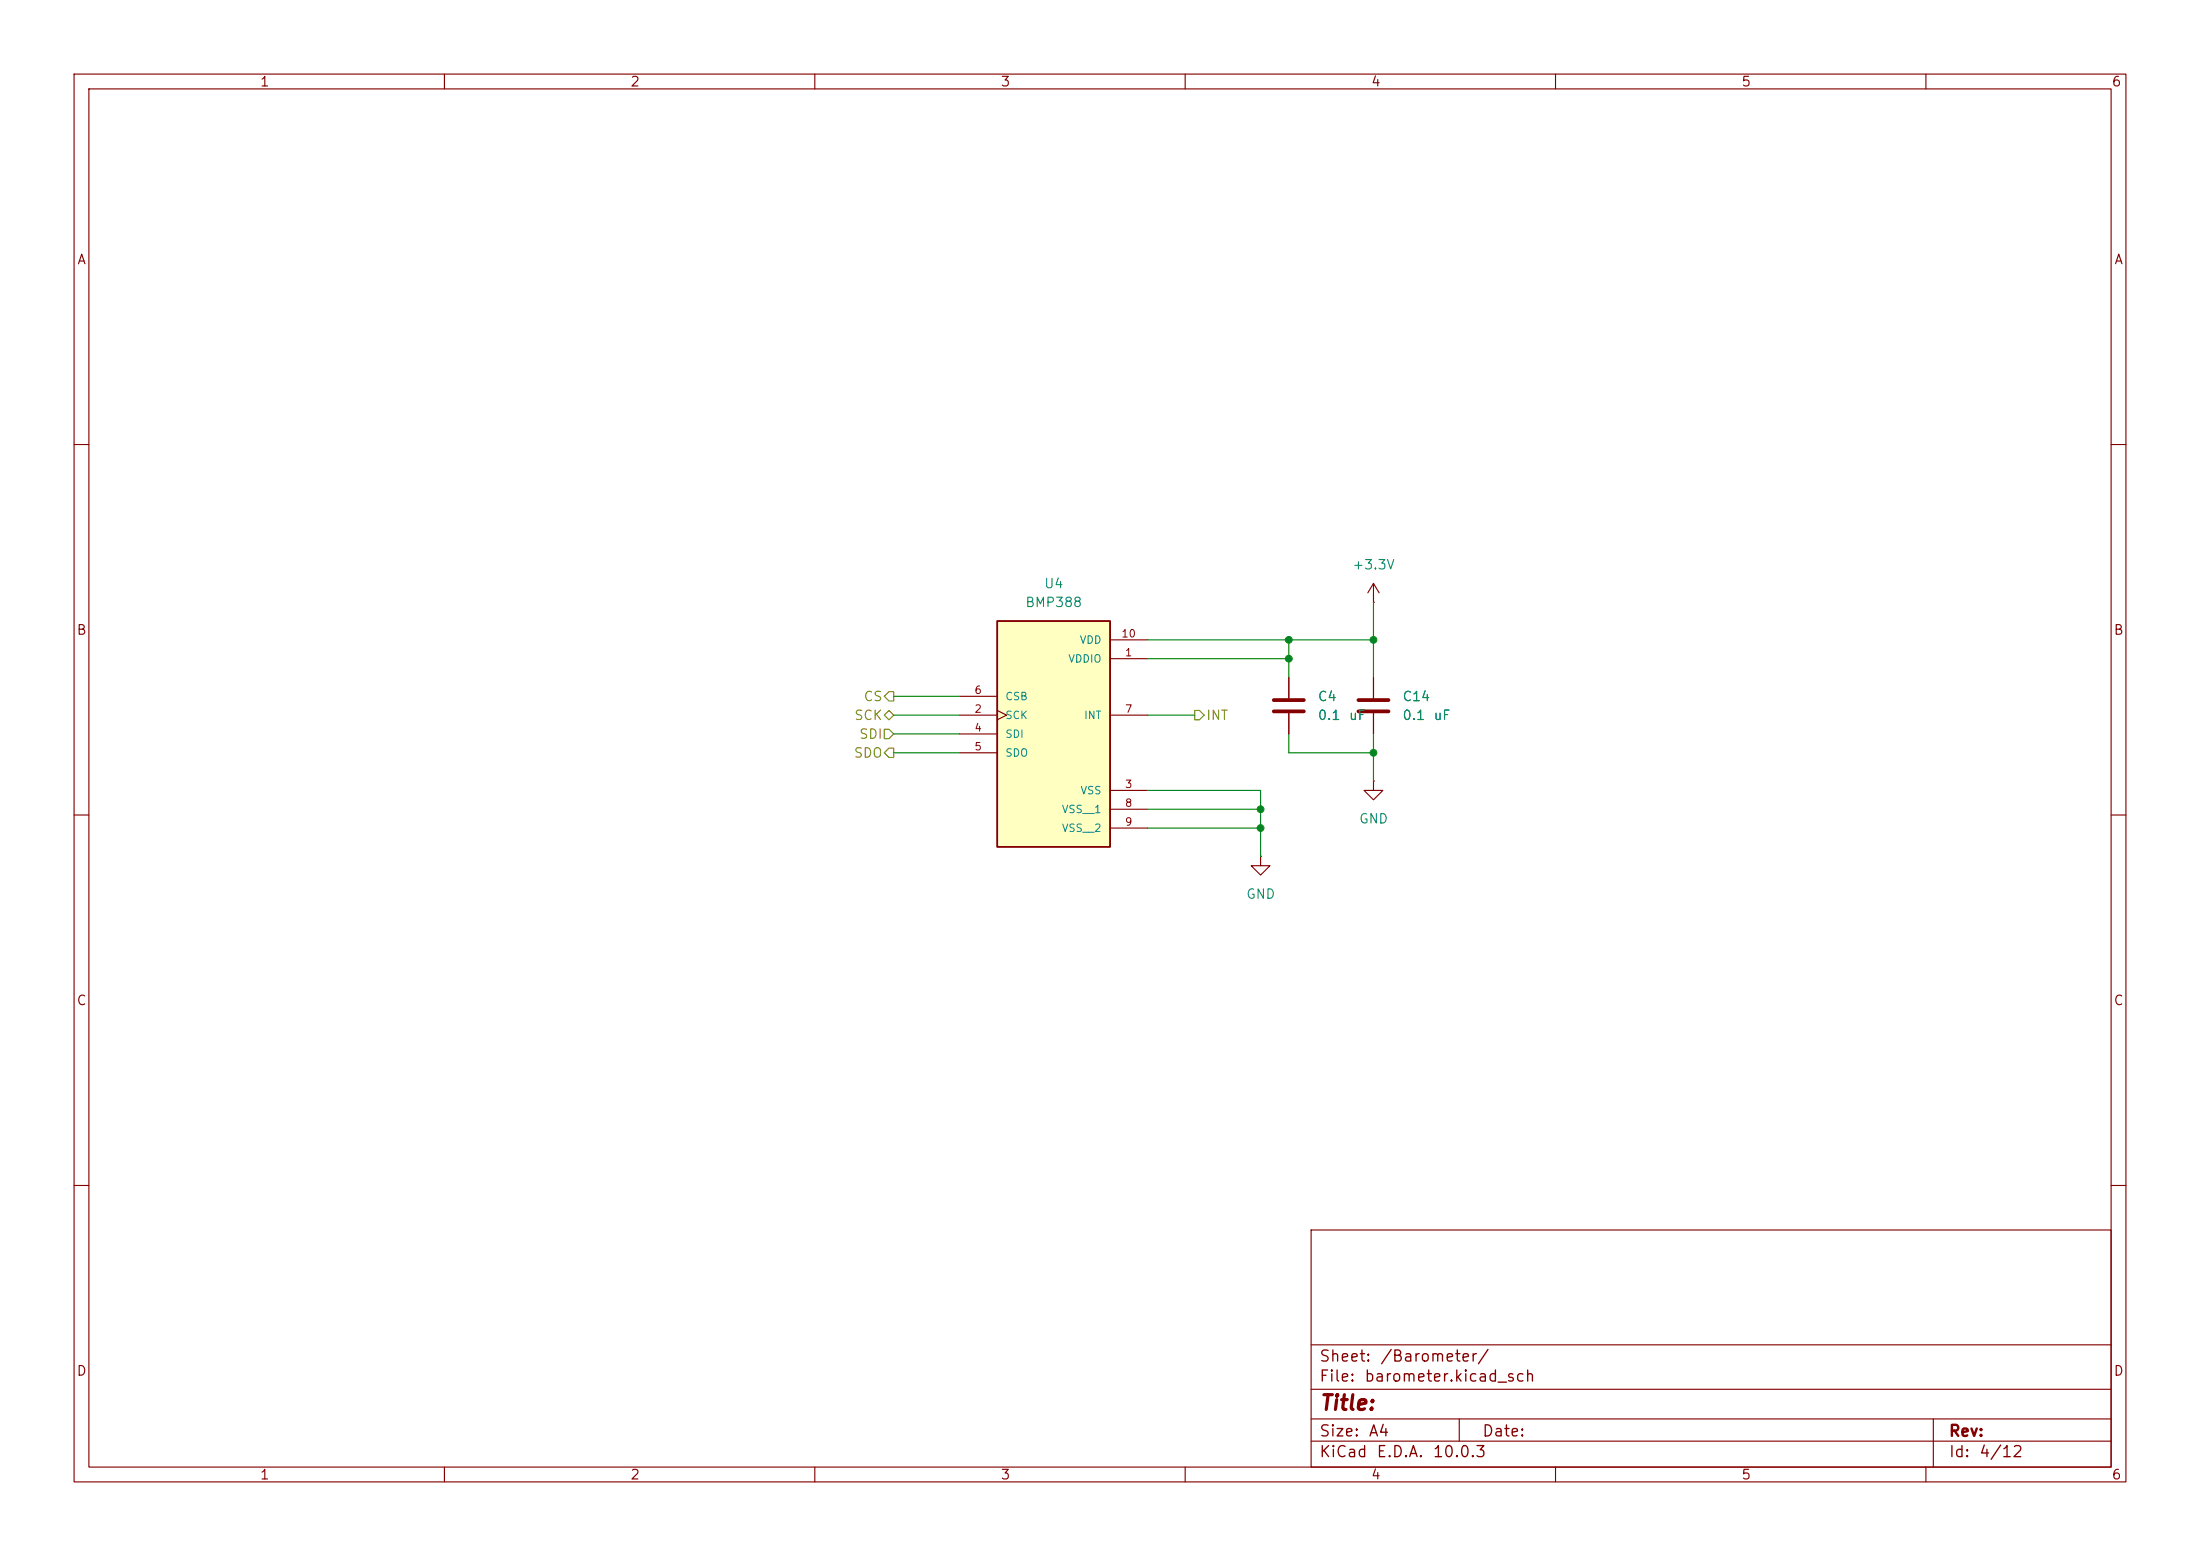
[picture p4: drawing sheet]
(kicad_sch
 (version 20260306)
 (generator "eeschema")
 (generator_version "10.0")
 (paper "A4")
 (lib_symbols
  (symbol "BMP388:BMP388"
   (pin_names
    (offset 1.016)) (exclude_from_sim no) (in_bom yes) (on_board yes)
   (in_pos_files yes)
   (duplicate_pin_numbers_are_jumpers no)
   (property "Reference" "U" (at -7.6281 12.7162 0) (show_name no) (do_not_autoplace no) (effects (font (size 1.27 1.27)) (justify left bottom)))
   (property "Value" "BMP388" (at -7.6268 -20.3336 0) (show_name no) (do_not_autoplace no) (effects (font (size 1.27 1.27)) (justify left bottom)))
   (property "Footprint" "BMP388:XDCR_BMP388" (at 0 0 0) (show_name no) (do_not_autoplace no) (hide yes) (effects (font (size 1.27 1.27)) (justify bottom)))
   (property "Datasheet" "" (at 0 0 0) (show_name no) (do_not_autoplace no) (hide yes) (effects (font (size 1.27 1.27))))
   (property "Description" "" (at 0 0 0) (show_name no) (do_not_autoplace no) (hide yes) (effects (font (size 1.27 1.27))))
   (property "MAXIMUM_PACKAGE_HEIGHT" "0.8 mm" (at 0 0 0) (show_name no) (do_not_autoplace no) (hide yes) (effects (font (size 1.27 1.27)) (justify bottom)))
   (property "CREATOR" "KARTHIK" (at 0 0 0) (show_name no) (do_not_autoplace no) (hide yes) (effects (font (size 1.27 1.27)) (justify bottom)))
   (property "STANDARD" "Manufacturer Recommendations" (at 0 0 0) (show_name no) (do_not_autoplace no) (hide yes) (effects (font (size 1.27 1.27)) (justify bottom)))
   (property "PARTREV" "1.7" (at 0 0 0) (show_name no) (do_not_autoplace no) (hide yes) (effects (font (size 1.27 1.27)) (justify bottom)))
   (property "MANUFACTURER" "Bosch Sensortec" (at 0 0 0) (show_name no) (do_not_autoplace no) (hide yes) (effects (font (size 1.27 1.27)) (justify bottom)))
   (property "SNAPEDA_PN" "BMP388" (at 0 0 0) (show_name no) (do_not_autoplace no) (hide yes) (effects (font (size 1.27 1.27)) (justify bottom)))
   (symbol "BMP388_0_0"
    (rectangle (start -7.62 -17.78) (end 7.62 12.7) (stroke (width 0.254) (type default)) (fill (type background)))
    (pin power_in line (at 12.7 7.62 180) (length 5.08) (name "VDDIO" (effects (font (size 1.016 1.016)))) (number "1" (effects (font (size 1.016 1.016)))))
    (pin input clock (at -12.7 0 0) (length 5.08) (name "SCK" (effects (font (size 1.016 1.016)))) (number "2" (effects (font (size 1.016 1.016)))))
    (pin power_in line (at 12.7 -10.16 180) (length 5.08) (name "VSS" (effects (font (size 1.016 1.016)))) (number "3" (effects (font (size 1.016 1.016)))))
    (pin bidirectional line (at -12.7 -2.54 0) (length 5.08) (name "SDI" (effects (font (size 1.016 1.016)))) (number "4" (effects (font (size 1.016 1.016)))))
    (pin bidirectional line (at -12.7 -5.08 0) (length 5.08) (name "SDO" (effects (font (size 1.016 1.016)))) (number "5" (effects (font (size 1.016 1.016)))))
    (pin input line (at -12.7 2.54 0) (length 5.08) (name "CSB" (effects (font (size 1.016 1.016)))) (number "6" (effects (font (size 1.016 1.016)))))
    (pin output line (at 12.7 0 180) (length 5.08) (name "INT" (effects (font (size 1.016 1.016)))) (number "7" (effects (font (size 1.016 1.016)))))
    (pin power_in line (at 12.7 -12.7 180) (length 5.08) (name "VSS__1" (effects (font (size 1.016 1.016)))) (number "8" (effects (font (size 1.016 1.016)))))
    (pin power_in line (at 12.7 -15.24 180) (length 5.08) (name "VSS__2" (effects (font (size 1.016 1.016)))) (number "9" (effects (font (size 1.016 1.016)))))
    (pin power_in line (at 12.7 10.16 180) (length 5.08) (name "VDD" (effects (font (size 1.016 1.016)))) (number "10" (effects (font (size 1.016 1.016))))))
   (embedded_fonts no))
  (symbol "Device:C"
   (pin_numbers (hide yes))
   (pin_names
    (offset 0.254)) (exclude_from_sim no) (in_bom yes) (on_board yes)
   (in_pos_files yes)
   (duplicate_pin_numbers_are_jumpers no)
   (property "Reference" "C" (at 0.635 2.54 0) (show_name no) (do_not_autoplace no) (effects (font (size 1.27 1.27)) (justify left)))
   (property "Value" "C" (at 0.635 -2.54 0) (show_name no) (do_not_autoplace no) (effects (font (size 1.27 1.27)) (justify left)))
   (property "Footprint" "" (at 0.9652 -3.81 0) (show_name no) (do_not_autoplace no) (hide yes) (effects (font (size 1.27 1.27))))
   (property "Datasheet" "" (at 0 0 0) (show_name no) (do_not_autoplace no) (hide yes) (effects (font (size 1.27 1.27))))
   (property "Description" "Unpolarized capacitor" (at 0 0 0) (show_name no) (do_not_autoplace no) (hide yes) (effects (font (size 1.27 1.27))))
   (symbol "C_0_1"
    (polyline (pts (xy -2.032 0.762) (xy 2.032 0.762)) (stroke (width 0.508) (type default)) (fill (type none)))
    (polyline (pts (xy -2.032 -0.762) (xy 2.032 -0.762)) (stroke (width 0.508) (type default)) (fill (type none))))
   (symbol "C_1_1"
    (pin passive line (at 0 3.81 270) (length 2.794) (name "" (effects (font (size 1.27 1.27)))) (number "1" (effects (font (size 1.27 1.27)))))
    (pin passive line (at 0 -3.81 90) (length 2.794) (name "" (effects (font (size 1.27 1.27)))) (number "2" (effects (font (size 1.27 1.27))))))
   (embedded_fonts no))
  (symbol "power:+3.3V"
   (power global)
   (pin_numbers (hide yes))
   (pin_names
    (offset 0) (hide yes)) (exclude_from_sim no) (in_bom yes) (on_board yes)
   (in_pos_files yes)
   (duplicate_pin_numbers_are_jumpers no)
   (property "Reference" "#PWR" (at 0 -3.81 0) (show_name no) (do_not_autoplace no) (hide yes) (effects (font (size 1.27 1.27))))
   (property "Value" "+3.3V" (at 0 3.556 0) (show_name no) (do_not_autoplace no) (effects (font (size 1.27 1.27))))
   (property "Footprint" "" (at 0 0 0) (show_name no) (do_not_autoplace no) (hide yes) (effects (font (size 1.27 1.27))))
   (property "Datasheet" "" (at 0 0 0) (show_name no) (do_not_autoplace no) (hide yes) (effects (font (size 1.27 1.27))))
   (property "Description" "Power symbol creates a global label with name \"+3.3V\"" (at 0 0 0) (show_name no) (do_not_autoplace no) (hide yes) (effects (font (size 1.27 1.27))))
   (symbol "+3.3V_0_1"
    (polyline (pts (xy -0.762 1.27) (xy 0 2.54)) (stroke (width 0) (type default)) (fill (type none)))
    (polyline (pts (xy 0 2.54) (xy 0.762 1.27)) (stroke (width 0) (type default)) (fill (type none)))
    (polyline (pts (xy 0 0) (xy 0 2.54)) (stroke (width 0) (type default)) (fill (type none))))
   (symbol "+3.3V_1_1"
    (pin power_in line (at 0 0 90) (length 0) (name "" (effects (font (size 1.27 1.27)))) (number "1" (effects (font (size 1.27 1.27))))))
   (embedded_fonts no))
  (symbol "power:GND"
   (power global)
   (pin_numbers (hide yes))
   (pin_names
    (offset 0) (hide yes)) (exclude_from_sim no) (in_bom yes) (on_board yes)
   (in_pos_files yes)
   (duplicate_pin_numbers_are_jumpers no)
   (property "Reference" "#PWR" (at 0 -6.35 0) (show_name no) (do_not_autoplace no) (hide yes) (effects (font (size 1.27 1.27))))
   (property "Value" "GND" (at 0 -3.81 0) (show_name no) (do_not_autoplace no) (effects (font (size 1.27 1.27))))
   (property "Footprint" "" (at 0 0 0) (show_name no) (do_not_autoplace no) (hide yes) (effects (font (size 1.27 1.27))))
   (property "Datasheet" "" (at 0 0 0) (show_name no) (do_not_autoplace no) (hide yes) (effects (font (size 1.27 1.27))))
   (property "Description" "Power symbol creates a global label with name \"GND\" , ground" (at 0 0 0) (show_name no) (do_not_autoplace no) (hide yes) (effects (font (size 1.27 1.27))))
   (symbol "GND_0_1"
    (polyline (pts (xy 0 0) (xy 0 -1.27) (xy 1.27 -1.27) (xy 0 -2.54) (xy -1.27 -1.27) (xy 0 -1.27)) (stroke (width 0) (type default)) (fill (type none))))
   (symbol "GND_1_1"
    (pin power_in line (at 0 0 270) (length 0) (name "" (effects (font (size 1.27 1.27)))) (number "1" (effects (font (size 1.27 1.27))))))
   (embedded_fonts no)))
 (junction
  (at 170.18 111.76)
  (diameter 0)
  (color 0 0 0 0))
 (junction
  (at 173.99 86.36)
  (diameter 0)
  (color 0 0 0 0))
 (junction
  (at 170.18 109.22)
  (diameter 0)
  (color 0 0 0 0))
 (junction
  (at 173.99 88.9)
  (diameter 0)
  (color 0 0 0 0))
 (junction
  (at 185.42 86.36)
  (diameter 0)
  (color 0 0 0 0))
 (junction
  (at 185.42 101.6)
  (diameter 0)
  (color 0 0 0 0))
 (wire
  (pts (xy 120.65 101.6) (xy 129.54 101.6))
  (stroke (width 0) (type default)))
 (wire
  (pts (xy 185.42 101.6) (xy 185.42 99.06))
  (stroke (width 0) (type default)))
 (wire
  (pts (xy 173.99 86.36) (xy 173.99 88.9))
  (stroke (width 0) (type default)))
 (wire
  (pts (xy 154.94 111.76) (xy 170.18 111.76))
  (stroke (width 0) (type default)))
 (wire
  (pts (xy 154.94 88.9) (xy 173.99 88.9))
  (stroke (width 0) (type default)))
 (wire
  (pts (xy 154.94 86.36) (xy 173.99 86.36))
  (stroke (width 0) (type default)))
 (wire
  (pts (xy 170.18 109.22) (xy 170.18 106.68))
  (stroke (width 0) (type default)))
 (wire
  (pts (xy 173.99 88.9) (xy 173.99 91.44))
  (stroke (width 0) (type default)))
 (wire
  (pts (xy 173.99 99.06) (xy 173.99 101.6))
  (stroke (width 0) (type default)))
 (wire
  (pts (xy 154.94 109.22) (xy 170.18 109.22))
  (stroke (width 0) (type default)))
 (wire
  (pts (xy 173.99 101.6) (xy 185.42 101.6))
  (stroke (width 0) (type default)))
 (wire
  (pts (xy 170.18 111.76) (xy 170.18 109.22))
  (stroke (width 0) (type default)))
 (wire
  (pts (xy 170.18 115.57) (xy 170.18 111.76))
  (stroke (width 0) (type default)))
 (wire
  (pts (xy 120.65 96.52) (xy 129.54 96.52))
  (stroke (width 0) (type default)))
 (wire
  (pts (xy 170.18 106.68) (xy 154.94 106.68))
  (stroke (width 0) (type default)))
 (wire
  (pts (xy 185.42 86.36) (xy 185.42 91.44))
  (stroke (width 0) (type default)))
 (wire
  (pts (xy 185.42 101.6) (xy 185.42 105.41))
  (stroke (width 0) (type default)))
 (wire
  (pts (xy 154.94 96.52) (xy 161.29 96.52))
  (stroke (width 0) (type default)))
 (wire
  (pts (xy 185.42 81.28) (xy 185.42 86.36))
  (stroke (width 0) (type default)))
 (wire
  (pts (xy 173.99 86.36) (xy 185.42 86.36))
  (stroke (width 0) (type default)))
 (wire
  (pts (xy 120.65 99.06) (xy 129.54 99.06))
  (stroke (width 0) (type default)))
 (wire
  (pts (xy 120.65 93.98) (xy 129.54 93.98))
  (stroke (width 0) (type default)))
 (hierarchical_label "SCK"
  (shape bidirectional)
  (at 120.65 96.52 180)
  (effects (font (size 1.27 1.27)) (justify right)))
 (hierarchical_label "CS"
  (shape output)
  (at 120.65 93.98 180)
  (effects (font (size 1.27 1.27)) (justify right)))
 (hierarchical_label "SDI"
  (shape input)
  (at 120.65 99.06 180)
  (effects (font (size 1.27 1.27)) (justify right)))
 (hierarchical_label "SDO"
  (shape output)
  (at 120.65 101.6 180)
  (effects (font (size 1.27 1.27)) (justify right)))
 (hierarchical_label "INT"
  (shape output)
  (at 161.29 96.52 0)
  (effects (font (size 1.27 1.27)) (justify left)))
 (symbol
  (lib_id "BMP388:BMP388")
  (at 142.24 96.52 0)
  (unit 1)
  (body_style 1)
  (exclude_from_sim no)
  (in_bom yes)
  (on_board yes)
  (in_pos_files yes)
  (dnp no)
  (fields_autoplaced yes)
  (property "Reference" "U4" (at 142.24 78.74 0) (show_name no) (do_not_autoplace no) (effects (font (size 1.27 1.27))))
  (property "Value" "BMP388" (at 142.24 81.28 0) (show_name no) (do_not_autoplace no) (effects (font (size 1.27 1.27))))
  (property "Footprint" "footprints:XDCR_BMP388" (at 142.24 96.52 0) (hide yes) (show_name no) (do_not_autoplace no) (effects (font (size 1.27 1.27)) (justify bottom)))
  (property "Datasheet" "" (at 142.24 96.52 0) (hide yes) (show_name no) (do_not_autoplace no) (effects (font (size 1.27 1.27))))
  (property "Description" "" (at 142.24 96.52 0) (hide yes) (show_name no) (do_not_autoplace no) (effects (font (size 1.27 1.27))))
  (property "MAXIMUM_PACKAGE_HEIGHT" "0.8 mm" (at 142.24 96.52 0) (hide yes) (show_name no) (do_not_autoplace no) (effects (font (size 1.27 1.27)) (justify bottom)))
  (property "CREATOR" "KARTHIK" (at 142.24 96.52 0) (hide yes) (show_name no) (do_not_autoplace no) (effects (font (size 1.27 1.27)) (justify bottom)))
  (property "STANDARD" "Manufacturer Recommendations" (at 142.24 96.52 0) (hide yes) (show_name no) (do_not_autoplace no) (effects (font (size 1.27 1.27)) (justify bottom)))
  (property "PARTREV" "1.7" (at 142.24 96.52 0) (hide yes) (show_name no) (do_not_autoplace no) (effects (font (size 1.27 1.27)) (justify bottom)))
  (property "MANUFACTURER" "Bosch Sensortec" (at 142.24 96.52 0) (hide yes) (show_name no) (do_not_autoplace no) (effects (font (size 1.27 1.27)) (justify bottom)))
  (property "SNAPEDA_PN" "BMP388" (at 142.24 96.52 0) (hide yes) (show_name no) (do_not_autoplace no) (effects (font (size 1.27 1.27)) (justify bottom)))
  (pin "4")
  (pin "2")
  (pin "1")
  (pin "7")
  (pin "3")
  (pin "8")
  (pin "9")
  (pin "10")
  (pin "5")
  (pin "6"))
 (symbol
  (lib_id "power:+3.3V")
  (at 185.42 81.28 0)
  (unit 1)
  (body_style 1)
  (exclude_from_sim no)
  (in_bom yes)
  (on_board yes)
  (in_pos_files yes)
  (dnp no)
  (fields_autoplaced yes)
  (property "Reference" "#PWR018" (at 185.42 85.09 0) (hide yes) (show_name no) (do_not_autoplace no) (effects (font (size 1.27 1.27))))
  (property "Value" "+3.3V" (at 185.42 76.2 0) (show_name no) (do_not_autoplace no) (effects (font (size 1.27 1.27))))
  (property "Footprint" "" (at 185.42 81.28 0) (hide yes) (show_name no) (do_not_autoplace no) (effects (font (size 1.27 1.27))))
  (property "Datasheet" "" (at 185.42 81.28 0) (hide yes) (show_name no) (do_not_autoplace no) (effects (font (size 1.27 1.27))))
  (property "Description" "Power symbol creates a global label with name \"+3.3V\"" (at 185.42 81.28 0) (hide yes) (show_name no) (do_not_autoplace no) (effects (font (size 1.27 1.27))))
  (pin "1"))
 (symbol
  (lib_id "Device:C")
  (at 185.42 95.25 0)
  (unit 1)
  (body_style 1)
  (exclude_from_sim no)
  (in_bom yes)
  (on_board yes)
  (in_pos_files yes)
  (dnp no)
  (fields_autoplaced yes)
  (property "Reference" "C14" (at 189.23 93.9799 0) (show_name no) (do_not_autoplace no) (effects (font (size 1.27 1.27)) (justify left)))
  (property "Value" "0.1 uF" (at 189.23 96.5199 0) (show_name no) (do_not_autoplace no) (effects (font (size 1.27 1.27)) (justify left)))
  (property "Footprint" "Capacitor_SMD:C_0603_1608Metric" (at 186.3852 99.06 0) (hide yes) (show_name no) (do_not_autoplace no) (effects (font (size 1.27 1.27))))
  (property "Datasheet" "" (at 185.42 95.25 0) (hide yes) (show_name no) (do_not_autoplace no) (effects (font (size 1.27 1.27))))
  (property "Description" "Unpolarized capacitor" (at 185.42 95.25 0) (hide yes) (show_name no) (do_not_autoplace no) (effects (font (size 1.27 1.27))))
  (pin "1")
  (pin "2"))
 (symbol
  (lib_id "Device:C")
  (at 173.99 95.25 0)
  (unit 1)
  (body_style 1)
  (exclude_from_sim no)
  (in_bom yes)
  (on_board yes)
  (in_pos_files yes)
  (dnp no)
  (fields_autoplaced yes)
  (property "Reference" "C4" (at 177.8 93.9799 0) (show_name no) (do_not_autoplace no) (effects (font (size 1.27 1.27)) (justify left)))
  (property "Value" "0.1 uF" (at 177.8 96.5199 0) (show_name no) (do_not_autoplace no) (effects (font (size 1.27 1.27)) (justify left)))
  (property "Footprint" "Capacitor_SMD:C_0603_1608Metric" (at 174.9552 99.06 0) (hide yes) (show_name no) (do_not_autoplace no) (effects (font (size 1.27 1.27))))
  (property "Datasheet" "" (at 173.99 95.25 0) (hide yes) (show_name no) (do_not_autoplace no) (effects (font (size 1.27 1.27))))
  (property "Description" "Unpolarized capacitor" (at 173.99 95.25 0) (hide yes) (show_name no) (do_not_autoplace no) (effects (font (size 1.27 1.27))))
  (pin "1")
  (pin "2"))
 (symbol
  (lib_id "power:GND")
  (at 170.18 115.57 0)
  (unit 1)
  (body_style 1)
  (exclude_from_sim no)
  (in_bom yes)
  (on_board yes)
  (in_pos_files yes)
  (dnp no)
  (fields_autoplaced yes)
  (property "Reference" "#PWR019" (at 170.18 121.92 0) (hide yes) (show_name no) (do_not_autoplace no) (effects (font (size 1.27 1.27))))
  (property "Value" "GND" (at 170.18 120.65 0) (show_name no) (do_not_autoplace no) (effects (font (size 1.27 1.27))))
  (property "Footprint" "" (at 170.18 115.57 0) (hide yes) (show_name no) (do_not_autoplace no) (effects (font (size 1.27 1.27))))
  (property "Datasheet" "" (at 170.18 115.57 0) (hide yes) (show_name no) (do_not_autoplace no) (effects (font (size 1.27 1.27))))
  (property "Description" "Power symbol creates a global label with name \"GND\" , ground" (at 170.18 115.57 0) (hide yes) (show_name no) (do_not_autoplace no) (effects (font (size 1.27 1.27))))
  (pin "1"))
 (symbol
  (lib_id "power:GND")
  (at 185.42 105.41 0)
  (unit 1)
  (body_style 1)
  (exclude_from_sim no)
  (in_bom yes)
  (on_board yes)
  (in_pos_files yes)
  (dnp no)
  (fields_autoplaced yes)
  (property "Reference" "#PWR020" (at 185.42 111.76 0) (hide yes) (show_name no) (do_not_autoplace no) (effects (font (size 1.27 1.27))))
  (property "Value" "GND" (at 185.42 110.49 0) (show_name no) (do_not_autoplace no) (effects (font (size 1.27 1.27))))
  (property "Footprint" "" (at 185.42 105.41 0) (hide yes) (show_name no) (do_not_autoplace no) (effects (font (size 1.27 1.27))))
  (property "Datasheet" "" (at 185.42 105.41 0) (hide yes) (show_name no) (do_not_autoplace no) (effects (font (size 1.27 1.27))))
  (property "Description" "Power symbol creates a global label with name \"GND\" , ground" (at 185.42 105.41 0) (hide yes) (show_name no) (do_not_autoplace no) (effects (font (size 1.27 1.27))))
  (pin "1")))
